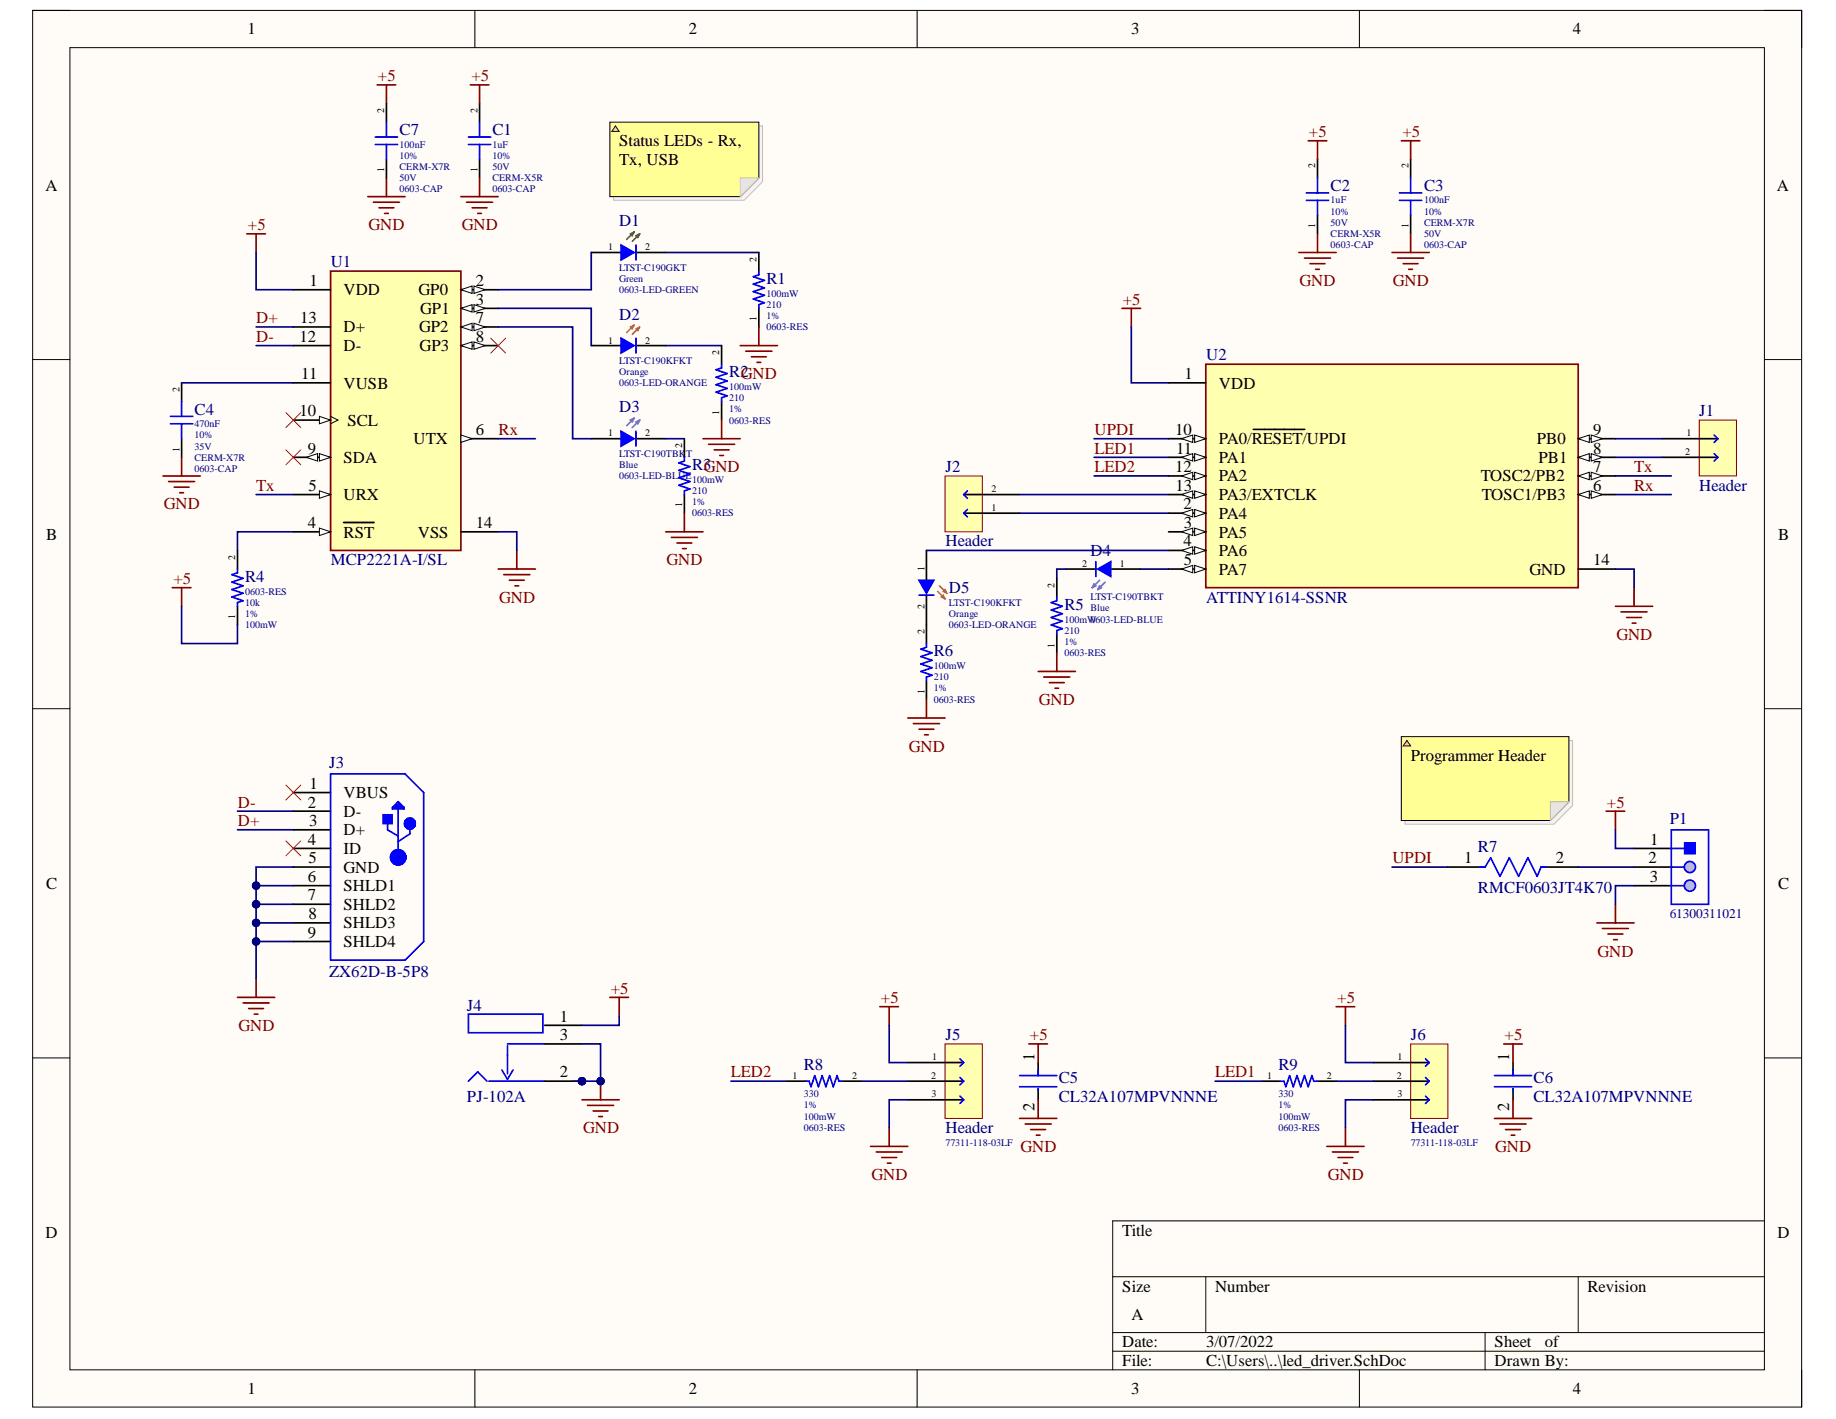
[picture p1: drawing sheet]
# Altium project led_driver.PrjPcb
1 sheet, 30 parts. Net scope: global (net labels, ports and power ports of the same name join across sheets).
Board file: led_driver.PcbDoc

## Sheet led_driver.SchDoc
size A; SheetNumber: 1; SheetTotal: 1

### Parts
C1  Capacitance: 1uF  Tolerance: 10%  Voltage Rating: 50V  Dielectric: CERM-X5R  [0603-CAP]  (hidden comment: CAP SAMSUNG CL10A105KB8NNNC)
C2  Capacitance: 1uF  Tolerance: 10%  Voltage Rating: 50V  Dielectric: CERM-X5R  [0603-CAP]  (hidden comment: CAP SAMSUNG CL10A105KB8NNNC)
C3  Capacitance: 100nF  Tolerance: 10%  Dielectric: CERM-X7R  Voltage: 50V  [0603-CAP]  (hidden comment: CAP TDK CGA3E2X7R1H104K080AA)
C4  Capacitance: 470nF  Tolerance: 10%  Voltage Rating: 35V  Dielectric: CERM-X7R  [0603-CAP]  (hidden comment: CAP TDK CGA3E1X7R1V474K080AC)
C5  CL32A107MPVNNNE  [FP-CL32-IPC_C]
C6  CL32A107MPVNNNE  [FP-CL32-IPC_C]
C7  Capacitance: 100nF  Tolerance: 10%  Dielectric: CERM-X7R  Voltage: 50V  [0603-CAP]  (hidden comment: CAP TDK CGA3E2X7R1H104K080AA)
D1  Manufacturer Part Number: LTST-C190GKT  Color: Green  [0603-LED-GREEN]  (hidden comment: LED LITE-ON LTST-C190GKT)
D2  Manufacturer Part Number: LTST-C190KFKT  Color: Orange  [0603-LED-ORANGE]  (hidden comment: LED LITE-ON LTST-C190KFKT)
D3  Manufacturer Part Number: LTST-C190TBKT  Color: Blue  [0603-LED-BLUE]  (hidden comment: LED LITE-ON LTST-C190TBKT)
D4  Manufacturer Part Number: LTST-C190TBKT  Color: Blue  [0603-LED-BLUE]  (hidden comment: LED LITE-ON LTST-C190TBKT)
D5  Manufacturer Part Number: LTST-C190KFKT  Color: Orange  [0603-LED-ORANGE]  (hidden comment: LED LITE-ON LTST-C190KFKT)
J1  Header  [HEADER 2POS 1ROW 2.54MM W/O BODY]
J2  Header  [HEADER 2POS 1ROW 2.54MM W/O BODY]
J3  ZX62D-B-5P8  [HIRO-ZX62D-B-5P8_V]
J4  PJ-102A  [FP-PJ-102A-MFG]
J5  Header  Manufacturer Part Number: 77311-118-03LF  [HEADER 3POS 1ROW 2.54MM]
J6  Header  Manufacturer Part Number: 77311-118-03LF  [HEADER 3POS 1ROW 2.54MM]
P1  61300311021  [61300311021]
R1  Power Rating: 100mW  Resistance: 210  Tolerance: 1%  [0603-RES]  (hidden comment: RES KOA RK73H1JTTD2100F)
R2  Power Rating: 100mW  Resistance: 210  Tolerance: 1%  [0603-RES]  (hidden comment: RES KOA RK73H1JTTD2100F)
R3  Power Rating: 100mW  Resistance: 210  Tolerance: 1%  [0603-RES]  (hidden comment: RES KOA RK73H1JTTD2100F)
R4  Resistance: 10k  Tolerance: 1%  Power: 100mW  [0603-RES]  (hidden comment: RES BOURNS CR0603AFX-1002EAS)
R5  Power Rating: 100mW  Resistance: 210  Tolerance: 1%  [0603-RES]  (hidden comment: RES KOA RK73H1JTTD2100F)
R6  Power Rating: 100mW  Resistance: 210  Tolerance: 1%  [0603-RES]  (hidden comment: RES KOA RK73H1JTTD2100F)
R7  RMCF0603JT4K70  [FP-RMCF0603-MFG]
R8  Resistance: 330  Tolerance: 1%  Power Rating: 100mW  [0603-RES]  (hidden comment: RES KOA RK73H1JTTD3300F)
R9  Resistance: 330  Tolerance: 1%  Power Rating: 100mW  [0603-RES]  (hidden comment: RES KOA RK73H1JTTD3300F)
U1  MCP2221A-I/SL  [FP-C04-065-SL-MFG]
U2  ATTINY1614-SSNR  [FP-C04-065-D3X-MFG]

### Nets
+5: C1.2 C2.2 C3.2 C5.1 C6.1 C7.2 J4.1 J5.1 J6.1 P1.1 R4.1 U1.1(VDD) U2.1(VDD)
GND: C1.1 C2.1 C3.1 C4.1 C5.2 C6.2 C7.1 J3.5(GND) J3.6(SHLD1) J3.7(SHLD2) J3.8(SHLD3) J3.9(SHLD4) J4.2 J4.3 J5.3 J6.3 P1.3 R1.1 R2.1 R3.1 R5.1 R6.1 U1.14(VSS) U2.14(GND)
D+: J3.3(D+) U1.13(D+)
D-: J3.2(D-) U1.12(D-)
LED1: R9.1 U2.11(PA1)
LED2: R8.1 U2.12(PA2)
Rx: U1.6(UTX) U2.6(TOSC1/PB3)
Tx: U1.5(URX) U2.7(TOSC2/PB2)
UPDI: R7.1 U2.10(PA0/~{RESET}/UPDI)
NetC4_2: C4.2 U1.11(VUSB)
NetD1_1: D1.1 U1.2(GP0)
NetD1_2: D1.2 R1.2
NetD2_1: D2.1 U1.3(GP1)
NetD2_2: D2.2 R2.2
NetD3_1: D3.1 U1.7(GP2)
NetD3_2: D3.2 R3.2
NetD4_1: D4.1 U2.5(PA7)
NetD4_2: D4.2 R5.2
NetD5_1: D5.1 U2.4(PA6)
NetD5_2: D5.2 R6.2
NetJ1_1: J1.1 U2.9(PB0)
NetJ1_2: J1.2 U2.8(PB1)
NetJ2_1: J2.1 U2.2(PA4)
NetJ2_2: J2.2 U2.13(PA3/EXTCLK)
NetJ5_2: J5.2 R8.2
NetJ6_2: J6.2 R9.2
NetP1_2: P1.2 R7.2
NetR4_2: R4.2 U1.4(~{RST})

Not connected (* = marked no-connect by the designer): J3 1(VBUS)* 4(ID)*; U1 8(GP3)* 9(SDA)* 10(SCL)*; U2 3(PA5)

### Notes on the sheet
- Status LEDs - Rx, Tx, USB
- (near R7) Programmer Header
